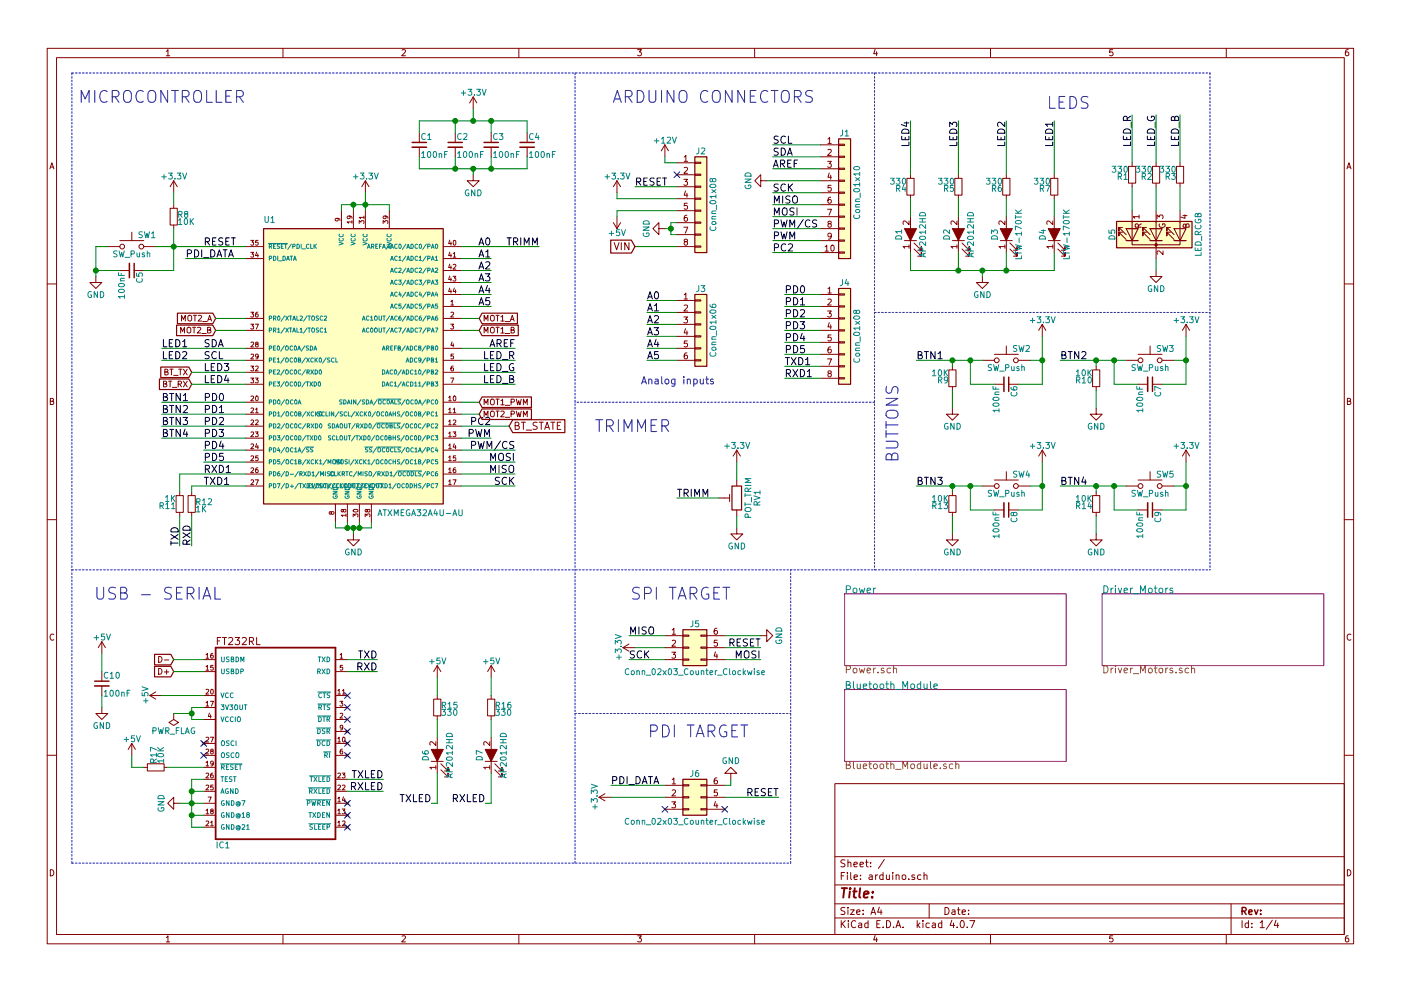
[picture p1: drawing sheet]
EESchema Schematic File Version 2
LIBS:power
LIBS:device
LIBS:switches
LIBS:relays
LIBS:motors
LIBS:transistors
LIBS:conn
LIBS:linear
LIBS:regul
LIBS:74xx
LIBS:cmos4000
LIBS:adc-dac
LIBS:memory
LIBS:xilinx
LIBS:microcontrollers
LIBS:dsp
LIBS:microchip
LIBS:analog_switches
LIBS:motorola
LIBS:texas
LIBS:intel
LIBS:audio
LIBS:interface
LIBS:digital-audio
LIBS:philips
LIBS:display
LIBS:cypress
LIBS:siliconi
LIBS:opto
LIBS:atmel
LIBS:contrib
LIBS:valves
LIBS:Diode
LIBS:TPS61087DSCR
LIBS:leds
LIBS:ATXMEGA32A4U-AU
LIBS:FT232RL
LIBS:HC-05
LIBS:L293DD
LIBS:arduino-cache
EELAYER 25 0
EELAYER END
$Descr A4 11693 8268
encoding utf-8
Sheet 1 4
Title ""
Date ""
Rev ""
Comp ""
Comment1 ""
Comment2 ""
Comment3 ""
Comment4 ""
$EndDescr
$Sheet
S 7050 4950 1850 600 
U 5F739A4E
F0 "Power" 60
F1 "Power.sch" 60
$EndSheet
$Comp
L ATXMEGA32A4U-AU U1
U 1 1
P 2950 3050
F 0 "U1" H 2200 4250 50  0000 L BNN
F 1 "ATXMEGA32A4U-AU" H 3150 1800 50  0000 L BNN
F 2 "custom footprints:ATXMEGA32A4U-AU" H 2950 3050 50  0001 C CIN
F 3 "" H 2950 3050 50  0001 C CNN
	1    2950 3050
	1    0    0    -1  
$EndComp
$Comp
L +3.3V #PWR01
U 1 1
P 3050 1600
F 0 "#PWR01" H 3050 1450 50  0001 C CNN
F 1 "+3.3V" H 3050 1740 50  0000 C CNN
F 2 "" H 3050 1600 50  0001 C CNN
F 3 "" H 3050 1600 50  0001 C CNN
	1    3050 1600
	1    0    0    -1  
$EndComp
$Comp
L GND #PWR02
U 1 1
P 2950 4450
F 0 "#PWR02" H 2950 4200 50  0001 C CNN
F 1 "GND" H 2950 4300 50  0000 C CNN
F 2 "" H 2950 4450 50  0001 C CNN
F 3 "" H 2950 4450 50  0001 C CNN
	1    2950 4450
	1    0    0    -1  
$EndComp
$Comp
L C_Small C2
U 1 1
P 3800 1200
F 0 "C2" H 3810 1270 50  0000 L CNN
F 1 "100nF" H 3810 1120 50  0000 L CNN
F 2 "custom footprints:C_0805_HandSoldering" H 3800 1200 50  0001 C CNN
F 3 "" H 3800 1200 50  0000 C CNN
	1    3800 1200
	1    0    0    -1  
$EndComp
$Comp
L C_Small C3
U 1 1
P 4100 1200
F 0 "C3" H 4110 1270 50  0000 L CNN
F 1 "100nF" H 4110 1120 50  0000 L CNN
F 2 "custom footprints:C_0805_HandSoldering" H 4100 1200 50  0001 C CNN
F 3 "" H 4100 1200 50  0000 C CNN
	1    4100 1200
	1    0    0    -1  
$EndComp
$Comp
L C_Small C4
U 1 1
P 4400 1200
F 0 "C4" H 4410 1270 50  0000 L CNN
F 1 "100nF" H 4410 1120 50  0000 L CNN
F 2 "custom footprints:C_0805_HandSoldering" H 4400 1200 50  0001 C CNN
F 3 "" H 4400 1200 50  0000 C CNN
	1    4400 1200
	1    0    0    -1  
$EndComp
$Comp
L C_Small C1
U 1 1
P 3500 1200
F 0 "C1" H 3510 1270 50  0000 L CNN
F 1 "100nF" H 3510 1120 50  0000 L CNN
F 2 "custom footprints:C_0805_HandSoldering" H 3500 1200 50  0001 C CNN
F 3 "" H 3500 1200 50  0000 C CNN
	1    3500 1200
	1    0    0    -1  
$EndComp
$Comp
L +3.3V #PWR03
U 1 1
P 3950 900
F 0 "#PWR03" H 3950 750 50  0001 C CNN
F 1 "+3.3V" H 3950 1040 50  0000 C CNN
F 2 "" H 3950 900 50  0001 C CNN
F 3 "" H 3950 900 50  0001 C CNN
	1    3950 900 
	1    0    0    -1  
$EndComp
$Comp
L GND #PWR04
U 1 1
P 3950 1450
F 0 "#PWR04" H 3950 1200 50  0001 C CNN
F 1 "GND" H 3950 1300 50  0000 C CNN
F 2 "" H 3950 1450 50  0001 C CNN
F 3 "" H 3950 1450 50  0001 C CNN
	1    3950 1450
	1    0    0    -1  
$EndComp
Text Label 1700 2050 0    60   ~ 0
RESET
$Comp
L R_Small R8
U 1 1
P 1450 1800
F 0 "R8" H 1480 1820 50  0000 L CNN
F 1 "10K" H 1480 1760 50  0000 L CNN
F 2 "custom footprints:R_0805_HandSoldering" H 1450 1800 50  0001 C CNN
F 3 "" H 1450 1800 50  0000 C CNN
	1    1450 1800
	1    0    0    -1  
$EndComp
$Comp
L C_Small C5
U 1 1
P 1100 2250
F 0 "C5" H 1110 2320 50  0000 L CNN
F 1 "100nF" H 1110 2170 50  0000 L CNN
F 2 "custom footprints:C_0805_HandSoldering" H 1100 2250 50  0001 C CNN
F 3 "" H 1100 2250 50  0000 C CNN
	1    1100 2250
	0    1    1    0   
$EndComp
$Comp
L SW_Push SW1
U 1 1
P 1100 2050
F 0 "SW1" H 1150 2150 50  0000 L CNN
F 1 "SW_Push" H 1100 1990 50  0000 C CNN
F 2 "custom footprints:SW_SPST_FSMSM" H 1100 2250 50  0001 C CNN
F 3 "" H 1100 2250 50  0001 C CNN
	1    1100 2050
	1    0    0    -1  
$EndComp
$Comp
L GND #PWR05
U 1 1
P 800 2300
F 0 "#PWR05" H 800 2050 50  0001 C CNN
F 1 "GND" H 800 2150 50  0000 C CNN
F 2 "" H 800 2300 50  0001 C CNN
F 3 "" H 800 2300 50  0001 C CNN
	1    800  2300
	1    0    0    -1  
$EndComp
$Comp
L +3.3V #PWR06
U 1 1
P 1450 1600
F 0 "#PWR06" H 1450 1450 50  0001 C CNN
F 1 "+3.3V" H 1450 1740 50  0000 C CNN
F 2 "" H 1450 1600 50  0001 C CNN
F 3 "" H 1450 1600 50  0001 C CNN
	1    1450 1600
	1    0    0    -1  
$EndComp
$Comp
L R_Small R11
U 1 1
P 1500 4200
F 0 "R11" H 1530 4220 50  0000 L CNN
F 1 "1K" H 1530 4160 50  0000 L CNN
F 2 "custom footprints:R_0805_HandSoldering" H 1500 4200 50  0001 C CNN
F 3 "" H 1500 4200 50  0000 C CNN
	1    1500 4200
	-1   0    0    1   
$EndComp
$Comp
L R_Small R12
U 1 1
P 1600 4200
F 0 "R12" H 1630 4220 50  0000 L CNN
F 1 "1K" H 1630 4160 50  0000 L CNN
F 2 "custom footprints:R_0805_HandSoldering" H 1600 4200 50  0001 C CNN
F 3 "" H 1600 4200 50  0000 C CNN
	1    1600 4200
	1    0    0    -1  
$EndComp
Text Label 1500 4550 1    60   ~ 0
TXD
Text Label 1600 4550 1    60   ~ 0
RXD
Text Label 1550 2150 0    60   ~ 0
PDI_DATA
Text Label 1700 2900 0    60   ~ 0
SDA
Text Label 1350 2900 0    60   ~ 0
LED1
Text Label 1350 3000 0    60   ~ 0
LED2
Text Label 1700 3000 0    60   ~ 0
SCL
Text Label 1700 3100 0    60   ~ 0
LED3
Text Label 1700 3200 0    60   ~ 0
LED4
Text Label 1350 3350 0    60   ~ 0
BTN1
Text Label 1350 3450 0    60   ~ 0
BTN2
Text Label 1350 3550 0    60   ~ 0
BTN3
Text Label 1350 3650 0    60   ~ 0
BTN4
Text Label 1700 3350 0    60   ~ 0
PD0
Text Label 1700 3450 0    60   ~ 0
PD1
Text Label 1700 3550 0    60   ~ 0
PD2
Text Label 1700 3650 0    60   ~ 0
PD3
Text Label 1700 3750 0    60   ~ 0
PD4
Text Label 1700 3850 0    60   ~ 0
PD5
Text Label 1700 3950 0    60   ~ 0
RXD1
Text Label 1700 4050 0    60   ~ 0
TXD1
Text Label 4100 2050 2    60   ~ 0
A0
Text Label 4500 2050 2    60   ~ 0
TRIMM
Text Label 4100 2150 2    60   ~ 0
A1
Text Label 4100 2250 2    60   ~ 0
A2
Text Label 4100 2350 2    60   ~ 0
A3
Text Label 4100 2450 2    60   ~ 0
A4
Text Label 4100 2550 2    60   ~ 0
A5
Text Label 4300 2900 2    60   ~ 0
AREF
Text Label 4300 3000 2    60   ~ 0
LED_R
Text Label 4300 3100 2    60   ~ 0
LED_G
Text Label 4300 3200 2    60   ~ 0
LED_B
Text Label 4100 3650 2    60   ~ 0
PWM
Text Label 4300 3750 2    60   ~ 0
PWM/CS
Text Label 4300 3850 2    60   ~ 0
MOSI
Text Label 4300 3950 2    60   ~ 0
MISO
Text Label 4300 4050 2    60   ~ 0
SCK
Text Notes 2050 850  2    99   ~ 0
MICROCONTROLLER\n
$Comp
L Conn_01x08 J2
U 1 1
P 5850 1650
F 0 "J2" H 5850 2050 50  0000 C CNN
F 1 "Conn_01x08" V 5950 1600 50  0000 C CNN
F 2 "custom footprints:Pin_Header_Straight_1x08_Pitch2.54mm" H 5850 1650 50  0001 C CNN
F 3 "" H 5850 1650 50  0001 C CNN
	1    5850 1650
	1    0    0    -1  
$EndComp
NoConn ~ 5650 1450
$Comp
L +12V #PWR07
U 1 1
P 5550 1300
F 0 "#PWR07" H 5550 1150 50  0001 C CNN
F 1 "+12V" H 5550 1440 50  0000 C CNN
F 2 "" H 5550 1300 50  0001 C CNN
F 3 "" H 5550 1300 50  0001 C CNN
	1    5550 1300
	1    0    0    -1  
$EndComp
Text Label 5300 1550 0    60   ~ 0
RESET
$Comp
L +3.3V #PWR08
U 1 1
P 5150 1600
F 0 "#PWR08" H 5150 1450 50  0001 C CNN
F 1 "+3.3V" H 5150 1740 50  0000 C CNN
F 2 "" H 5150 1600 50  0001 C CNN
F 3 "" H 5150 1600 50  0001 C CNN
	1    5150 1600
	1    0    0    -1  
$EndComp
$Comp
L +5V #PWR09
U 1 1
P 5150 1800
F 0 "#PWR09" H 5150 1650 50  0001 C CNN
F 1 "+5V" H 5150 1940 50  0000 C CNN
F 2 "" H 5150 1800 50  0001 C CNN
F 3 "" H 5150 1800 50  0001 C CNN
	1    5150 1800
	-1   0    0    1   
$EndComp
$Comp
L GND #PWR010
U 1 1
P 5550 1900
F 0 "#PWR010" H 5550 1650 50  0001 C CNN
F 1 "GND" H 5550 1750 50  0000 C CNN
F 2 "" H 5550 1900 50  0001 C CNN
F 3 "" H 5550 1900 50  0001 C CNN
	1    5550 1900
	0    1    1    0   
$EndComp
$Comp
L Conn_01x06 J3
U 1 1
P 5850 2700
F 0 "J3" H 5850 3000 50  0000 C CNN
F 1 "Conn_01x06" V 5950 2650 50  0000 C CNN
F 2 "custom footprints:Pin_Header_Straight_1x06_Pitch2.54mm" H 5850 2700 50  0001 C CNN
F 3 "" H 5850 2700 50  0001 C CNN
	1    5850 2700
	1    0    0    -1  
$EndComp
$Comp
L Conn_01x10 J1
U 1 1
P 7050 1600
F 0 "J1" H 7050 2100 50  0000 C CNN
F 1 "Conn_01x10" V 7150 1600 50  0000 C CNN
F 2 "custom footprints:Pin_Header_Straight_1x10_Pitch2.54mm" H 7050 1600 50  0001 C CNN
F 3 "" H 7050 1600 50  0001 C CNN
	1    7050 1600
	1    0    0    -1  
$EndComp
$Comp
L Conn_01x08 J4
U 1 1
P 7050 2750
F 0 "J4" H 7050 3150 50  0000 C CNN
F 1 "Conn_01x08" V 7150 2700 50  0000 C CNN
F 2 "custom footprints:Pin_Header_Straight_1x08_Pitch2.54mm" H 7050 2750 50  0001 C CNN
F 3 "" H 7050 2750 50  0001 C CNN
	1    7050 2750
	1    0    0    -1  
$EndComp
Text Label 5400 2500 0    60   ~ 0
A0
Text Label 5400 2600 0    60   ~ 0
A1
Text Label 5400 2700 0    60   ~ 0
A2
Text Label 5400 2800 0    60   ~ 0
A3
Text Label 5400 2900 0    60   ~ 0
A4
Text Label 5400 3000 0    60   ~ 0
A5
Text Label 6550 2450 0    60   ~ 0
PD0
Text Label 6550 2550 0    60   ~ 0
PD1
Text Label 6550 2650 0    60   ~ 0
PD2
Text Label 6550 2750 0    60   ~ 0
PD3
Text Label 6550 2850 0    60   ~ 0
PD4
Text Label 6550 2950 0    60   ~ 0
PD5
Text Label 6550 3050 0    60   ~ 0
TXD1
Text Label 6550 3150 0    60   ~ 0
RXD1
Text Label 6450 1200 0    60   ~ 0
SCL
Text Label 6450 1300 0    60   ~ 0
SDA
Text Label 6450 1400 0    60   ~ 0
AREF
$Comp
L GND #PWR011
U 1 1
P 6400 1500
F 0 "#PWR011" H 6400 1250 50  0001 C CNN
F 1 "GND" H 6400 1350 50  0000 C CNN
F 2 "" H 6400 1500 50  0001 C CNN
F 3 "" H 6400 1500 50  0001 C CNN
	1    6400 1500
	0    1    1    0   
$EndComp
Text Label 6450 1600 0    60   ~ 0
SCK
Text Label 6450 1700 0    60   ~ 0
MISO
Text Label 6450 1800 0    60   ~ 0
MOSI
Text Label 6450 1900 0    60   ~ 0
PWM/CS
Text Label 6450 2000 0    60   ~ 0
PWM
Text Label 6450 2100 0    60   ~ 0
PC2
Text Notes 6800 850  2    99   ~ 0
ARDUINO CONNECTORS
$Comp
L POT_TRIM RV1
U 1 1
P 6150 4150
F 0 "RV1" V 5975 4150 50  0000 C CNN
F 1 "POT_TRIM" V 6050 4150 50  0000 C CNN
F 2 "custom footprints:Potentiometer_Trimmer_Bourns_PV36W" H 6150 4150 50  0001 C CNN
F 3 "" H 6150 4150 50  0000 C CNN
	1    6150 4150
	-1   0    0    1   
$EndComp
Text Label 5650 4150 0    60   ~ 0
TRIMM
$Comp
L GND #PWR012
U 1 1
P 6150 4400
F 0 "#PWR012" H 6150 4150 50  0001 C CNN
F 1 "GND" H 6150 4250 50  0000 C CNN
F 2 "" H 6150 4400 50  0001 C CNN
F 3 "" H 6150 4400 50  0001 C CNN
	1    6150 4400
	1    0    0    -1  
$EndComp
$Comp
L +3.3V #PWR013
U 1 1
P 6150 3850
F 0 "#PWR013" H 6150 3700 50  0001 C CNN
F 1 "+3.3V" H 6150 3990 50  0000 C CNN
F 2 "" H 6150 3850 50  0001 C CNN
F 3 "" H 6150 3850 50  0001 C CNN
	1    6150 3850
	1    0    0    -1  
$EndComp
Text Notes 5600 3600 2    99   ~ 0
TRIMMER
$Comp
L FT232RL IC1
U 1 1
P 2300 6200
F 0 "IC1" H 1800 5325 50  0000 L BNN
F 1 "FT232RL" H 2300 6200 50  0001 L BNN
F 2 "custom footprints:SSOP28-LD" H 2300 6200 50  0001 L BNN
F 3 "" H 2300 6200 60  0001 C CNN
	1    2300 6200
	1    0    0    -1  
$EndComp
NoConn ~ 2900 5900
NoConn ~ 2900 5800
NoConn ~ 2900 6000
NoConn ~ 2900 6100
NoConn ~ 2900 6200
NoConn ~ 2900 6300
NoConn ~ 2900 6800
NoConn ~ 2900 6700
NoConn ~ 2900 6900
NoConn ~ 1700 6300
NoConn ~ 1700 6200
Text Label 3150 5500 2    60   ~ 0
TXD
Text Label 3150 5600 2    60   ~ 0
RXD
$Comp
L GND #PWR014
U 1 1
P 1500 6700
F 0 "#PWR014" H 1500 6450 50  0001 C CNN
F 1 "GND" H 1500 6550 50  0000 C CNN
F 2 "" H 1500 6700 50  0001 C CNN
F 3 "" H 1500 6700 50  0001 C CNN
	1    1500 6700
	0    1    1    0   
$EndComp
$Comp
L R_Small R17
U 1 1
P 1300 6400
F 0 "R17" H 1330 6420 50  0000 L CNN
F 1 "10K" H 1330 6360 50  0000 L CNN
F 2 "custom footprints:R_0805_HandSoldering" H 1300 6400 50  0001 C CNN
F 3 "" H 1300 6400 50  0000 C CNN
	1    1300 6400
	0    -1   -1   0   
$EndComp
$Comp
L +5V #PWR015
U 1 1
P 1100 6300
F 0 "#PWR015" H 1100 6150 50  0001 C CNN
F 1 "+5V" H 1100 6440 50  0000 C CNN
F 2 "" H 1100 6300 50  0001 C CNN
F 3 "" H 1100 6300 50  0001 C CNN
	1    1100 6300
	1    0    0    -1  
$EndComp
$Comp
L +5V #PWR016
U 1 1
P 1350 5800
F 0 "#PWR016" H 1350 5650 50  0001 C CNN
F 1 "+5V" H 1350 5940 50  0000 C CNN
F 2 "" H 1350 5800 50  0001 C CNN
F 3 "" H 1350 5800 50  0001 C CNN
	1    1350 5800
	0    -1   -1   0   
$EndComp
$Comp
L LED_ALT D6
U 1 1
P 3650 6300
F 0 "D6" H 3650 6400 50  0000 C CNN
F 1 "AP2012HD" H 3650 6200 50  0000 C CNN
F 2 "custom footprints:LED_0805" H 3650 6300 50  0001 C CNN
F 3 "" H 3650 6300 50  0000 C CNN
	1    3650 6300
	0    -1   -1   0   
$EndComp
Text Label 3200 6500 2    60   ~ 0
TXLED
Text Label 3200 6600 2    60   ~ 0
RXLED
Text Label 3600 6700 2    60   ~ 0
TXLED
Text Label 4050 6700 2    60   ~ 0
RXLED
$Comp
L LED_ALT D7
U 1 1
P 4100 6300
F 0 "D7" H 4100 6400 50  0000 C CNN
F 1 "AP2012HD" H 4100 6200 50  0000 C CNN
F 2 "custom footprints:LED_0805" H 4100 6300 50  0001 C CNN
F 3 "" H 4100 6300 50  0000 C CNN
	1    4100 6300
	0    -1   -1   0   
$EndComp
$Comp
L R_Small R15
U 1 1
P 3650 5900
F 0 "R15" H 3680 5920 50  0000 L CNN
F 1 "330" H 3680 5860 50  0000 L CNN
F 2 "custom footprints:R_0805_HandSoldering" H 3650 5900 50  0001 C CNN
F 3 "" H 3650 5900 50  0000 C CNN
	1    3650 5900
	1    0    0    -1  
$EndComp
$Comp
L +5V #PWR017
U 1 1
P 3650 5650
F 0 "#PWR017" H 3650 5500 50  0001 C CNN
F 1 "+5V" H 3650 5790 50  0000 C CNN
F 2 "" H 3650 5650 50  0001 C CNN
F 3 "" H 3650 5650 50  0001 C CNN
	1    3650 5650
	1    0    0    -1  
$EndComp
$Comp
L +5V #PWR018
U 1 1
P 4100 5650
F 0 "#PWR018" H 4100 5500 50  0001 C CNN
F 1 "+5V" H 4100 5790 50  0000 C CNN
F 2 "" H 4100 5650 50  0001 C CNN
F 3 "" H 4100 5650 50  0001 C CNN
	1    4100 5650
	1    0    0    -1  
$EndComp
$Comp
L C_Small C10
U 1 1
P 850 5700
F 0 "C10" H 860 5770 50  0000 L CNN
F 1 "100nF" H 860 5620 50  0000 L CNN
F 2 "custom footprints:C_0805_HandSoldering" H 850 5700 50  0001 C CNN
F 3 "" H 850 5700 50  0000 C CNN
	1    850  5700
	1    0    0    -1  
$EndComp
$Comp
L GND #PWR019
U 1 1
P 850 5900
F 0 "#PWR019" H 850 5650 50  0001 C CNN
F 1 "GND" H 850 5750 50  0000 C CNN
F 2 "" H 850 5900 50  0001 C CNN
F 3 "" H 850 5900 50  0001 C CNN
	1    850  5900
	1    0    0    -1  
$EndComp
$Comp
L +5V #PWR020
U 1 1
P 850 5450
F 0 "#PWR020" H 850 5300 50  0001 C CNN
F 1 "+5V" H 850 5590 50  0000 C CNN
F 2 "" H 850 5450 50  0001 C CNN
F 3 "" H 850 5450 50  0001 C CNN
	1    850  5450
	1    0    0    -1  
$EndComp
$Comp
L R_Small R16
U 1 1
P 4100 5900
F 0 "R16" H 4130 5920 50  0000 L CNN
F 1 "330" H 4130 5860 50  0000 L CNN
F 2 "custom footprints:R_0805_HandSoldering" H 4100 5900 50  0001 C CNN
F 3 "" H 4100 5900 50  0000 C CNN
	1    4100 5900
	1    0    0    -1  
$EndComp
Text Notes 1850 5000 2    99   ~ 0
USB - SERIAL\n
Wire Notes Line
	600  7200 6600 7200
Wire Wire Line
	4100 5800 4100 5650
Wire Wire Line
	4100 6150 4100 6000
Wire Wire Line
	4100 6700 4100 6450
Wire Wire Line
	4050 6700 4100 6700
Wire Wire Line
	3650 6700 3650 6450
Wire Wire Line
	3600 6700 3650 6700
Wire Wire Line
	3650 6150 3650 6000
Wire Wire Line
	3650 5650 3650 5800
Wire Wire Line
	850  5900 850  5800
Wire Wire Line
	850  5450 850  5600
Wire Wire Line
	2900 6600 3200 6600
Wire Wire Line
	2900 6500 3200 6500
Wire Wire Line
	3150 5600 2900 5600
Wire Wire Line
	2900 5500 3150 5500
Connection ~ 1600 6600
Wire Wire Line
	1700 6600 1600 6600
Connection ~ 1600 6700
Wire Wire Line
	1500 6700 1700 6700
Connection ~ 1600 6800
Wire Wire Line
	1600 6800 1700 6800
Wire Wire Line
	1600 6900 1700 6900
Wire Wire Line
	1600 6500 1600 6900
Wire Wire Line
	1350 5800 1700 5800
Wire Wire Line
	1600 5900 1700 5900
Wire Wire Line
	1600 6000 1600 5900
Wire Wire Line
	1700 6000 1600 6000
Wire Wire Line
	1400 6400 1700 6400
Wire Wire Line
	1100 6400 1100 6300
Wire Wire Line
	1200 6400 1100 6400
Wire Wire Line
	1600 6500 1700 6500
Wire Wire Line
	6150 4400 6150 4300
Wire Wire Line
	6150 4000 6150 3850
Wire Wire Line
	5650 4150 6000 4150
Wire Notes Line
	7300 600  7300 4750
Wire Wire Line
	6850 1200 6450 1200
Wire Wire Line
	6450 1300 6850 1300
Wire Wire Line
	6850 1400 6450 1400
Wire Wire Line
	6400 1500 6850 1500
Wire Wire Line
	6850 1600 6450 1600
Wire Wire Line
	6450 1700 6850 1700
Wire Wire Line
	6850 1800 6450 1800
Wire Wire Line
	6450 1900 6850 1900
Wire Wire Line
	6850 2000 6450 2000
Wire Wire Line
	6450 2100 6850 2100
Wire Wire Line
	6850 2450 6550 2450
Wire Wire Line
	6550 2550 6850 2550
Wire Wire Line
	6850 2650 6550 2650
Wire Wire Line
	6550 2750 6850 2750
Wire Wire Line
	6850 2850 6550 2850
Wire Wire Line
	6550 2950 6850 2950
Wire Wire Line
	6850 3050 6550 3050
Wire Wire Line
	6550 3150 6850 3150
Wire Wire Line
	5400 3000 5650 3000
Wire Wire Line
	5650 2900 5400 2900
Wire Wire Line
	5400 2800 5650 2800
Wire Wire Line
	5650 2700 5400 2700
Wire Wire Line
	5400 2600 5650 2600
Wire Wire Line
	5400 2500 5650 2500
Connection ~ 5600 1900
Wire Wire Line
	5550 1900 5600 1900
Wire Wire Line
	5550 1350 5650 1350
Wire Wire Line
	5550 1300 5550 1350
Wire Wire Line
	5150 1750 5650 1750
Wire Wire Line
	5150 1800 5150 1750
Wire Wire Line
	5150 1650 5150 1600
Wire Wire Line
	5650 1650 5150 1650
Wire Wire Line
	5300 1550 5650 1550
Wire Wire Line
	5300 2050 5650 2050
Wire Wire Line
	5600 1850 5650 1850
Wire Wire Line
	5600 1850 5600 1950
Wire Wire Line
	5600 1950 5650 1950
Wire Notes Line
	4800 600  4800 7200
Wire Notes Line
	600  7200 600  600 
Wire Notes Line
	600  4750 10100 4750
Wire Notes Line
	600  600  10100 600 
Wire Wire Line
	4300 4050 3850 4050
Wire Wire Line
	3850 3950 4300 3950
Wire Wire Line
	4300 3850 3850 3850
Wire Wire Line
	3850 3750 4300 3750
Wire Wire Line
	4100 3650 3850 3650
Wire Wire Line
	3850 3200 4300 3200
Wire Wire Line
	4300 3100 3850 3100
Wire Wire Line
	3850 3000 4300 3000
Wire Wire Line
	4300 2900 3850 2900
Wire Wire Line
	3850 2550 4100 2550
Wire Wire Line
	4100 2450 3850 2450
Wire Wire Line
	3850 2350 4100 2350
Wire Wire Line
	4100 2250 3850 2250
Wire Wire Line
	4100 2150 3850 2150
Wire Wire Line
	3850 2050 4500 2050
Wire Wire Line
	1350 2900 2050 2900
Wire Wire Line
	1350 3000 2050 3000
Wire Wire Line
	1350 3350 2050 3350
Wire Wire Line
	1350 3450 2050 3450
Wire Wire Line
	1350 3550 2050 3550
Wire Wire Line
	1350 3650 2050 3650
Wire Wire Line
	1700 3750 2050 3750
Wire Wire Line
	1700 3850 2050 3850
Wire Wire Line
	1500 3950 2050 3950
Wire Wire Line
	1500 4100 1500 3950
Wire Wire Line
	1600 4050 2050 4050
Wire Wire Line
	1600 4100 1600 4050
Wire Wire Line
	1600 4550 1600 4300
Wire Wire Line
	1500 4550 1500 4300
Wire Wire Line
	1550 2150 2050 2150
Wire Wire Line
	1450 2250 1200 2250
Wire Wire Line
	1450 1700 1450 1600
Connection ~ 1450 2050
Wire Wire Line
	1450 1900 1450 2250
Wire Wire Line
	1300 2050 2050 2050
Connection ~ 800  2250
Wire Wire Line
	1000 2250 800  2250
Wire Wire Line
	800  2050 900  2050
Wire Wire Line
	800  2050 800  2300
Connection ~ 3950 1400
Wire Wire Line
	3950 1400 3950 1450
Connection ~ 3800 1400
Wire Wire Line
	3800 1300 3800 1400
Connection ~ 4100 1400
Wire Wire Line
	4100 1400 4100 1300
Wire Wire Line
	4400 1400 4400 1300
Wire Wire Line
	3500 1400 4400 1400
Wire Wire Line
	3500 1300 3500 1400
Connection ~ 3950 1000
Wire Wire Line
	3950 1000 3950 900 
Connection ~ 4100 1000
Wire Wire Line
	4100 1000 4100 1100
Connection ~ 3800 1000
Wire Wire Line
	3800 1100 3800 1000
Wire Wire Line
	4400 1000 4400 1100
Wire Wire Line
	3500 1000 4400 1000
Wire Wire Line
	3500 1100 3500 1000
Connection ~ 2950 1700
Wire Wire Line
	2950 1750 2950 1700
Connection ~ 3050 1700
Wire Wire Line
	3050 1600 3050 1750
Wire Wire Line
	3250 1700 3250 1750
Wire Wire Line
	2850 1700 3250 1700
Wire Wire Line
	2850 1750 2850 1700
Connection ~ 2950 4400
Wire Wire Line
	2950 4400 2950 4450
Connection ~ 3000 4400
Wire Wire Line
	3000 4400 3000 4350
Connection ~ 2900 4400
Wire Wire Line
	2900 4350 2900 4400
Wire Wire Line
	3100 4400 3100 4350
Wire Wire Line
	2800 4400 3100 4400
Wire Wire Line
	2800 4350 2800 4400
Text GLabel 4250 3550 2    60   Input ~ 0
BT_STATE
Text Label 4100 3550 2    60   ~ 0
PC2
Wire Wire Line
	3850 3550 4250 3550
Text GLabel 1600 3200 0    48   Input ~ 0
BT_RX
Wire Wire Line
	1600 3200 2050 3200
Text GLabel 1600 3100 0    48   Input ~ 0
BT_TX
Wire Wire Line
	1600 3100 2050 3100
$Sheet
S 7050 5750 1850 600 
U 5F752CDF
F0 "Bluetooth_Module" 60
F1 "Bluetooth_Module.sch" 60
$EndSheet
$Comp
L R_Small R4
U 1 1
P 7600 1550
F 0 "R4" H 7630 1570 50  0000 L CNN
F 1 "330" H 7630 1510 50  0000 L CNN
F 2 "custom footprints:R_0805_HandSoldering" H 7600 1550 50  0001 C CNN
F 3 "" H 7600 1550 50  0000 C CNN
	1    7600 1550
	-1   0    0    1   
$EndComp
Text Label 8800 1000 3    60   ~ 0
LED1
Text Label 8400 1000 3    60   ~ 0
LED2
Text Label 8000 1000 3    60   ~ 0
LED3
Text Label 7600 1000 3    60   ~ 0
LED4
$Comp
L R_Small R5
U 1 1
P 8000 1550
F 0 "R5" H 8030 1570 50  0000 L CNN
F 1 "330" H 8030 1510 50  0000 L CNN
F 2 "custom footprints:R_0805_HandSoldering" H 8000 1550 50  0001 C CNN
F 3 "" H 8000 1550 50  0000 C CNN
	1    8000 1550
	-1   0    0    1   
$EndComp
$Comp
L R_Small R6
U 1 1
P 8400 1550
F 0 "R6" H 8430 1570 50  0000 L CNN
F 1 "330" H 8430 1510 50  0000 L CNN
F 2 "custom footprints:R_0805_HandSoldering" H 8400 1550 50  0001 C CNN
F 3 "" H 8400 1550 50  0000 C CNN
	1    8400 1550
	-1   0    0    1   
$EndComp
$Comp
L R_Small R7
U 1 1
P 8800 1550
F 0 "R7" H 8830 1570 50  0000 L CNN
F 1 "330" H 8830 1510 50  0000 L CNN
F 2 "custom footprints:R_0805_HandSoldering" H 8800 1550 50  0001 C CNN
F 3 "" H 8800 1550 50  0000 C CNN
	1    8800 1550
	-1   0    0    1   
$EndComp
$Comp
L GND #PWR021
U 1 1
P 8200 2300
F 0 "#PWR021" H 8200 2050 50  0001 C CNN
F 1 "GND" H 8200 2150 50  0000 C CNN
F 2 "" H 8200 2300 50  0001 C CNN
F 3 "" H 8200 2300 50  0001 C CNN
	1    8200 2300
	1    0    0    -1  
$EndComp
$Comp
L LED_ALT D1
U 1 1
P 7600 1950
F 0 "D1" H 7600 2050 50  0000 C CNN
F 1 "AP2012HD" H 7600 1850 50  0000 C CNN
F 2 "custom footprints:LED_0805" H 7600 1950 50  0001 C CNN
F 3 "" H 7600 1950 50  0000 C CNN
	1    7600 1950
	0    -1   -1   0   
$EndComp
$Comp
L LED_ALT D2
U 1 1
P 8000 1950
F 0 "D2" H 8000 2050 50  0000 C CNN
F 1 "AP2012HD" H 8000 1850 50  0000 C CNN
F 2 "custom footprints:LED_0805" H 8000 1950 50  0001 C CNN
F 3 "" H 8000 1950 50  0000 C CNN
	1    8000 1950
	0    -1   -1   0   
$EndComp
$Comp
L LED_ALT D3
U 1 1
P 8400 1950
F 0 "D3" H 8400 2050 50  0000 C CNN
F 1 "LTW-170TK" H 8400 1850 50  0000 C CNN
F 2 "custom footprints:LED_0805" H 8400 1950 50  0001 C CNN
F 3 "" H 8400 1950 50  0000 C CNN
	1    8400 1950
	0    -1   -1   0   
$EndComp
$Comp
L LED_ALT D4
U 1 1
P 8800 1950
F 0 "D4" H 8800 2050 50  0000 C CNN
F 1 "LTW-170TK" H 8800 1850 50  0000 C CNN
F 2 "custom footprints:LED_0805" H 8800 1950 50  0001 C CNN
F 3 "" H 8800 1950 50  0000 C CNN
	1    8800 1950
	0    -1   -1   0   
$EndComp
Wire Wire Line
	7600 1000 7600 1450
Wire Wire Line
	7600 1650 7600 1800
Wire Wire Line
	7600 2100 7600 2250
Wire Wire Line
	7600 2250 8800 2250
Wire Wire Line
	8200 2250 8200 2300
Wire Wire Line
	8800 2250 8800 2100
Connection ~ 8200 2250
Wire Wire Line
	8800 1000 8800 1450
Wire Wire Line
	8800 1650 8800 1800
Wire Wire Line
	8400 2100 8400 2250
Connection ~ 8400 2250
Wire Wire Line
	8400 1800 8400 1650
Wire Wire Line
	8400 1450 8400 1000
Wire Wire Line
	8000 1000 8000 1450
Wire Wire Line
	8000 1800 8000 1650
Wire Wire Line
	8000 2100 8000 2250
Connection ~ 8000 2250
Text Notes 9100 900  2    99   ~ 0
LEDS
$Comp
L LED_RCGB D5
U 1 1
P 9650 1950
F 0 "D5" H 9650 2320 50  0000 C CNN
F 1 "LED_RCGB" H 9650 1600 50  0000 C CNN
F 2 "custom footprints:LED_150080M153000" H 9650 1900 50  0001 C CNN
F 3 "" H 9650 1900 50  0000 C CNN
	1    9650 1950
	0    -1   -1   0   
$EndComp
$Comp
L GND #PWR022
U 1 1
P 9650 2250
F 0 "#PWR022" H 9650 2000 50  0001 C CNN
F 1 "GND" H 9650 2100 50  0000 C CNN
F 2 "" H 9650 2250 50  0001 C CNN
F 3 "" H 9650 2250 50  0001 C CNN
	1    9650 2250
	1    0    0    -1  
$EndComp
Wire Wire Line
	9650 2250 9650 2150
$Comp
L R_Small R1
U 1 1
P 9450 1450
F 0 "R1" H 9480 1470 50  0000 L CNN
F 1 "330" H 9480 1410 50  0000 L CNN
F 2 "custom footprints:R_0805_HandSoldering" H 9450 1450 50  0001 C CNN
F 3 "" H 9450 1450 50  0000 C CNN
	1    9450 1450
	-1   0    0    1   
$EndComp
$Comp
L R_Small R2
U 1 1
P 9650 1450
F 0 "R2" H 9680 1470 50  0000 L CNN
F 1 "330" H 9680 1410 50  0000 L CNN
F 2 "custom footprints:R_0805_HandSoldering" H 9650 1450 50  0001 C CNN
F 3 "" H 9650 1450 50  0000 C CNN
	1    9650 1450
	-1   0    0    1   
$EndComp
$Comp
L R_Small R3
U 1 1
P 9850 1450
F 0 "R3" H 9880 1470 50  0000 L CNN
F 1 "330" H 9880 1410 50  0000 L CNN
F 2 "custom footprints:R_0805_HandSoldering" H 9850 1450 50  0001 C CNN
F 3 "" H 9850 1450 50  0000 C CNN
	1    9850 1450
	-1   0    0    1   
$EndComp
Text Label 9450 950  3    60   ~ 0
LED_R
Text Label 9650 950  3    60   ~ 0
LED_G
Text Label 9850 950  3    60   ~ 0
LED_B
Wire Wire Line
	9450 950  9450 1350
Wire Wire Line
	9450 1550 9450 1750
Wire Wire Line
	9650 1750 9650 1550
Wire Wire Line
	9650 1350 9650 950 
Wire Wire Line
	9850 1750 9850 1550
Wire Wire Line
	9850 1350 9850 950 
Wire Notes Line
	7300 3350 4800 3350
Text Label 7650 3000 0    60   ~ 0
BTN1
$Comp
L R_Small R9
U 1 1
P 7950 3150
F 0 "R9" H 7980 3170 50  0000 L CNN
F 1 "10K" H 7980 3110 50  0000 L CNN
F 2 "custom footprints:R_0805_HandSoldering" H 7950 3150 50  0001 C CNN
F 3 "" H 7950 3150 50  0000 C CNN
	1    7950 3150
	-1   0    0    1   
$EndComp
$Comp
L GND #PWR023
U 1 1
P 7950 3400
F 0 "#PWR023" H 7950 3150 50  0001 C CNN
F 1 "GND" H 7950 3250 50  0000 C CNN
F 2 "" H 7950 3400 50  0001 C CNN
F 3 "" H 7950 3400 50  0001 C CNN
	1    7950 3400
	1    0    0    -1  
$EndComp
$Comp
L +3.3V #PWR024
U 1 1
P 8700 2800
F 0 "#PWR024" H 8700 2650 50  0001 C CNN
F 1 "+3.3V" H 8700 2940 50  0000 C CNN
F 2 "" H 8700 2800 50  0001 C CNN
F 3 "" H 8700 2800 50  0001 C CNN
	1    8700 2800
	1    0    0    -1  
$EndComp
$Comp
L C_Small C6
U 1 1
P 8400 3200
F 0 "C6" H 8410 3270 50  0000 L CNN
F 1 "100nF" H 8410 3120 50  0000 L CNN
F 2 "custom footprints:C_0805_HandSoldering" H 8400 3200 50  0001 C CNN
F 3 "" H 8400 3200 50  0000 C CNN
	1    8400 3200
	0    1    1    0   
$EndComp
$Comp
L SW_Push SW2
U 1 1
P 8400 3000
F 0 "SW2" H 8450 3100 50  0000 L CNN
F 1 "SW_Push" H 8400 2940 50  0000 C CNN
F 2 "custom footprints:SW_SPST_FSMSM" H 8400 3200 50  0001 C CNN
F 3 "" H 8400 3200 50  0001 C CNN
	1    8400 3000
	1    0    0    -1  
$EndComp
Wire Wire Line
	7950 3400 7950 3250
Wire Wire Line
	8300 3200 8100 3200
Wire Wire Line
	8700 3200 8500 3200
Wire Wire Line
	8700 2800 8700 3200
Connection ~ 8700 3000
Wire Wire Line
	7650 3000 8200 3000
Wire Wire Line
	8100 3200 8100 3000
Connection ~ 8100 3000
Wire Wire Line
	7950 3050 7950 3000
Connection ~ 7950 3000
Wire Wire Line
	8700 3000 8600 3000
Text Label 8850 3000 0    60   ~ 0
BTN2
$Comp
L R_Small R10
U 1 1
P 9150 3150
F 0 "R10" H 9180 3170 50  0000 L CNN
F 1 "10K" H 9180 3110 50  0000 L CNN
F 2 "custom footprints:R_0805_HandSoldering" H 9150 3150 50  0001 C CNN
F 3 "" H 9150 3150 50  0000 C CNN
	1    9150 3150
	-1   0    0    1   
$EndComp
$Comp
L GND #PWR025
U 1 1
P 9150 3400
F 0 "#PWR025" H 9150 3150 50  0001 C CNN
F 1 "GND" H 9150 3250 50  0000 C CNN
F 2 "" H 9150 3400 50  0001 C CNN
F 3 "" H 9150 3400 50  0001 C CNN
	1    9150 3400
	1    0    0    -1  
$EndComp
$Comp
L +3.3V #PWR026
U 1 1
P 9900 2800
F 0 "#PWR026" H 9900 2650 50  0001 C CNN
F 1 "+3.3V" H 9900 2940 50  0000 C CNN
F 2 "" H 9900 2800 50  0001 C CNN
F 3 "" H 9900 2800 50  0001 C CNN
	1    9900 2800
	1    0    0    -1  
$EndComp
$Comp
L C_Small C7
U 1 1
P 9600 3200
F 0 "C7" H 9610 3270 50  0000 L CNN
F 1 "100nF" H 9610 3120 50  0000 L CNN
F 2 "custom footprints:C_0805_HandSoldering" H 9600 3200 50  0001 C CNN
F 3 "" H 9600 3200 50  0000 C CNN
	1    9600 3200
	0    1    1    0   
$EndComp
$Comp
L SW_Push SW3
U 1 1
P 9600 3000
F 0 "SW3" H 9650 3100 50  0000 L CNN
F 1 "SW_Push" H 9600 2940 50  0000 C CNN
F 2 "custom footprints:SW_SPST_FSMSM" H 9600 3200 50  0001 C CNN
F 3 "" H 9600 3200 50  0001 C CNN
	1    9600 3000
	1    0    0    -1  
$EndComp
Wire Wire Line
	9150 3400 9150 3250
Wire Wire Line
	9500 3200 9300 3200
Wire Wire Line
	9900 3200 9700 3200
Wire Wire Line
	9900 2800 9900 3200
Connection ~ 9900 3000
Wire Wire Line
	8850 3000 9400 3000
Wire Wire Line
	9300 3200 9300 3000
Connection ~ 9300 3000
Wire Wire Line
	9150 3050 9150 3000
Connection ~ 9150 3000
Wire Wire Line
	9900 3000 9800 3000
Text Label 7650 4050 0    60   ~ 0
BTN3
$Comp
L R_Small R13
U 1 1
P 7950 4200
F 0 "R13" H 7980 4220 50  0000 L CNN
F 1 "10K" H 7980 4160 50  0000 L CNN
F 2 "custom footprints:R_0805_HandSoldering" H 7950 4200 50  0001 C CNN
F 3 "" H 7950 4200 50  0000 C CNN
	1    7950 4200
	-1   0    0    1   
$EndComp
$Comp
L GND #PWR027
U 1 1
P 7950 4450
F 0 "#PWR027" H 7950 4200 50  0001 C CNN
F 1 "GND" H 7950 4300 50  0000 C CNN
F 2 "" H 7950 4450 50  0001 C CNN
F 3 "" H 7950 4450 50  0001 C CNN
	1    7950 4450
	1    0    0    -1  
$EndComp
$Comp
L +3.3V #PWR028
U 1 1
P 8700 3850
F 0 "#PWR028" H 8700 3700 50  0001 C CNN
F 1 "+3.3V" H 8700 3990 50  0000 C CNN
F 2 "" H 8700 3850 50  0001 C CNN
F 3 "" H 8700 3850 50  0001 C CNN
	1    8700 3850
	1    0    0    -1  
$EndComp
$Comp
L C_Small C8
U 1 1
P 8400 4250
F 0 "C8" H 8410 4320 50  0000 L CNN
F 1 "100nF" H 8410 4170 50  0000 L CNN
F 2 "custom footprints:C_0805_HandSoldering" H 8400 4250 50  0001 C CNN
F 3 "" H 8400 4250 50  0000 C CNN
	1    8400 4250
	0    1    1    0   
$EndComp
$Comp
L SW_Push SW4
U 1 1
P 8400 4050
F 0 "SW4" H 8450 4150 50  0000 L CNN
F 1 "SW_Push" H 8400 3990 50  0000 C CNN
F 2 "custom footprints:SW_SPST_FSMSM" H 8400 4250 50  0001 C CNN
F 3 "" H 8400 4250 50  0001 C CNN
	1    8400 4050
	1    0    0    -1  
$EndComp
Wire Wire Line
	7950 4450 7950 4300
Wire Wire Line
	8300 4250 8100 4250
Wire Wire Line
	8700 4250 8500 4250
Wire Wire Line
	8700 3850 8700 4250
Connection ~ 8700 4050
Wire Wire Line
	7650 4050 8200 4050
Wire Wire Line
	8100 4250 8100 4050
Connection ~ 8100 4050
Wire Wire Line
	7950 4100 7950 4050
Connection ~ 7950 4050
Wire Wire Line
	8700 4050 8600 4050
Text Label 8850 4050 0    60   ~ 0
BTN4
$Comp
L R_Small R14
U 1 1
P 9150 4200
F 0 "R14" H 9180 4220 50  0000 L CNN
F 1 "10K" H 9180 4160 50  0000 L CNN
F 2 "custom footprints:R_0805_HandSoldering" H 9150 4200 50  0001 C CNN
F 3 "" H 9150 4200 50  0000 C CNN
	1    9150 4200
	-1   0    0    1   
$EndComp
$Comp
L GND #PWR029
U 1 1
P 9150 4450
F 0 "#PWR029" H 9150 4200 50  0001 C CNN
F 1 "GND" H 9150 4300 50  0000 C CNN
F 2 "" H 9150 4450 50  0001 C CNN
F 3 "" H 9150 4450 50  0001 C CNN
	1    9150 4450
	1    0    0    -1  
$EndComp
$Comp
L +3.3V #PWR030
U 1 1
P 9900 3850
F 0 "#PWR030" H 9900 3700 50  0001 C CNN
F 1 "+3.3V" H 9900 3990 50  0000 C CNN
F 2 "" H 9900 3850 50  0001 C CNN
F 3 "" H 9900 3850 50  0001 C CNN
	1    9900 3850
	1    0    0    -1  
$EndComp
$Comp
L C_Small C9
U 1 1
P 9600 4250
F 0 "C9" H 9610 4320 50  0000 L CNN
F 1 "100nF" H 9610 4170 50  0000 L CNN
F 2 "custom footprints:C_0805_HandSoldering" H 9600 4250 50  0001 C CNN
F 3 "" H 9600 4250 50  0000 C CNN
	1    9600 4250
	0    1    1    0   
$EndComp
$Comp
L SW_Push SW5
U 1 1
P 9600 4050
F 0 "SW5" H 9650 4150 50  0000 L CNN
F 1 "SW_Push" H 9600 3990 50  0000 C CNN
F 2 "custom footprints:SW_SPST_FSMSM" H 9600 4250 50  0001 C CNN
F 3 "" H 9600 4250 50  0001 C CNN
	1    9600 4050
	1    0    0    -1  
$EndComp
Wire Wire Line
	9150 4450 9150 4300
Wire Wire Line
	9500 4250 9300 4250
Wire Wire Line
	9900 4250 9700 4250
Wire Wire Line
	9900 3850 9900 4250
Connection ~ 9900 4050
Wire Wire Line
	8850 4050 9400 4050
Wire Wire Line
	9300 4250 9300 4050
Connection ~ 9300 4050
Wire Wire Line
	9150 4100 9150 4050
Connection ~ 9150 4050
Wire Wire Line
	9900 4050 9800 4050
Wire Notes Line
	10100 600  10100 4750
Wire Notes Line
	7300 2600 10100 2600
Text Notes 7500 3200 3    99   ~ 0
BUTTONS
$Comp
L Conn_02x03_Counter_Clockwise J5
U 1 1
P 5750 5400
F 0 "J5" H 5800 5600 50  0000 C CNN
F 1 "Conn_02x03_Counter_Clockwise" H 5800 5200 50  0000 C CNN
F 2 "custom footprints:Pin_Header_Straight_2x03_Pitch2.54mm" H 5750 5400 50  0001 C CNN
F 3 "" H 5750 5400 50  0001 C CNN
	1    5750 5400
	1    0    0    -1  
$EndComp
$Comp
L Conn_02x03_Counter_Clockwise J6
U 1 1
P 5750 6650
F 0 "J6" H 5800 6850 50  0000 C CNN
F 1 "Conn_02x03_Counter_Clockwise" H 5800 6450 50  0000 C CNN
F 2 "custom footprints:Pin_Header_Straight_2x03_Pitch2.54mm" H 5750 6650 50  0001 C CNN
F 3 "" H 5750 6650 50  0001 C CNN
	1    5750 6650
	1    0    0    -1  
$EndComp
Text Label 5250 5300 0    60   ~ 0
MISO
Text Label 5250 5500 0    60   ~ 0
SCK
Text Label 6350 5500 2    60   ~ 0
MOSI
Text Label 6350 5400 2    60   ~ 0
RESET
$Comp
L +3.3V #PWR031
U 1 1
P 5300 5400
F 0 "#PWR031" H 5300 5250 50  0001 C CNN
F 1 "+3.3V" H 5300 5540 50  0000 C CNN
F 2 "" H 5300 5400 50  0001 C CNN
F 3 "" H 5300 5400 50  0001 C CNN
	1    5300 5400
	0    -1   -1   0   
$EndComp
$Comp
L GND #PWR032
U 1 1
P 6350 5300
F 0 "#PWR032" H 6350 5050 50  0001 C CNN
F 1 "GND" H 6350 5150 50  0000 C CNN
F 2 "" H 6350 5300 50  0001 C CNN
F 3 "" H 6350 5300 50  0001 C CNN
	1    6350 5300
	0    -1   -1   0   
$EndComp
Wire Wire Line
	5250 5300 5550 5300
Wire Wire Line
	5250 5500 5550 5500
Wire Wire Line
	6050 5400 6350 5400
Wire Wire Line
	6050 5300 6350 5300
Wire Wire Line
	6050 5500 6350 5500
Text Notes 6100 5000 2    99   ~ 0
SPI TARGET\n
Text Notes 6250 6150 2    99   ~ 0
PDI TARGET\n
$Comp
L +3.3V #PWR033
U 1 1
P 5100 6650
F 0 "#PWR033" H 5100 6500 50  0001 C CNN
F 1 "+3.3V" H 5100 6790 50  0000 C CNN
F 2 "" H 5100 6650 50  0001 C CNN
F 3 "" H 5100 6650 50  0001 C CNN
	1    5100 6650
	0    -1   -1   0   
$EndComp
$Comp
L GND #PWR034
U 1 1
P 6100 6500
F 0 "#PWR034" H 6100 6250 50  0001 C CNN
F 1 "GND" H 6100 6350 50  0000 C CNN
F 2 "" H 6100 6500 50  0001 C CNN
F 3 "" H 6100 6500 50  0001 C CNN
	1    6100 6500
	-1   0    0    1   
$EndComp
Text Label 6500 6650 2    60   ~ 0
RESET
Text Label 5100 6550 0    60   ~ 0
PDI_DATA
Wire Wire Line
	5100 6550 5550 6550
Wire Wire Line
	6500 6650 6050 6650
Wire Notes Line
	6600 7200 6600 4750
Wire Notes Line
	4800 5950 6600 5950
$Sheet
S 9200 4950 1850 600 
U 5F756E47
F0 "Driver_Motors" 60
F1 "Driver_Motors.sch" 60
$EndSheet
Text GLabel 4000 2650 2    48   Input ~ 0
MOT1_A
Text GLabel 4000 2750 2    48   Input ~ 0
MOT1_B
Text GLabel 4000 3350 2    48   Input ~ 0
MOT1_PWM
Text GLabel 4000 3450 2    48   Input ~ 0
MOT2_PWM
Text GLabel 1800 2650 0    48   Input ~ 0
MOT2_A
Text GLabel 1800 2750 0    48   Input ~ 0
MOT2_B
Wire Wire Line
	1800 2750 2050 2750
Wire Wire Line
	2050 2650 1800 2650
Wire Wire Line
	3850 2650 4000 2650
Wire Wire Line
	4000 2750 3850 2750
Wire Wire Line
	4000 3350 3850 3350
Wire Wire Line
	3850 3450 4000 3450
Text GLabel 5300 2050 0    60   Input ~ 0
VIN
Text GLabel 1450 5600 0    48   Input ~ 0
D+
Text GLabel 1450 5500 0    48   Input ~ 0
D-
Wire Wire Line
	1450 5500 1700 5500
Wire Wire Line
	1700 5600 1450 5600
$Comp
L PWR_FLAG #FLG035
U 1 1
P 1450 5950
F 0 "#FLG035" H 1450 6025 50  0001 C CNN
F 1 "PWR_FLAG" H 1450 6100 50  0000 C CNN
F 2 "" H 1450 5950 50  0001 C CNN
F 3 "" H 1450 5950 50  0001 C CNN
	1    1450 5950
	-1   0    0    1   
$EndComp
Wire Wire Line
	1450 5950 1600 5950
Connection ~ 1600 5950
Text Notes 5350 3200 0    60   ~ 0
Analog inputs
Wire Wire Line
	5300 5400 5550 5400
Wire Wire Line
	5100 6650 5550 6650
NoConn ~ 5550 6750
NoConn ~ 6050 6750
Wire Wire Line
	6050 6550 6100 6550
Wire Wire Line
	6100 6550 6100 6500
$EndSCHEMATC
